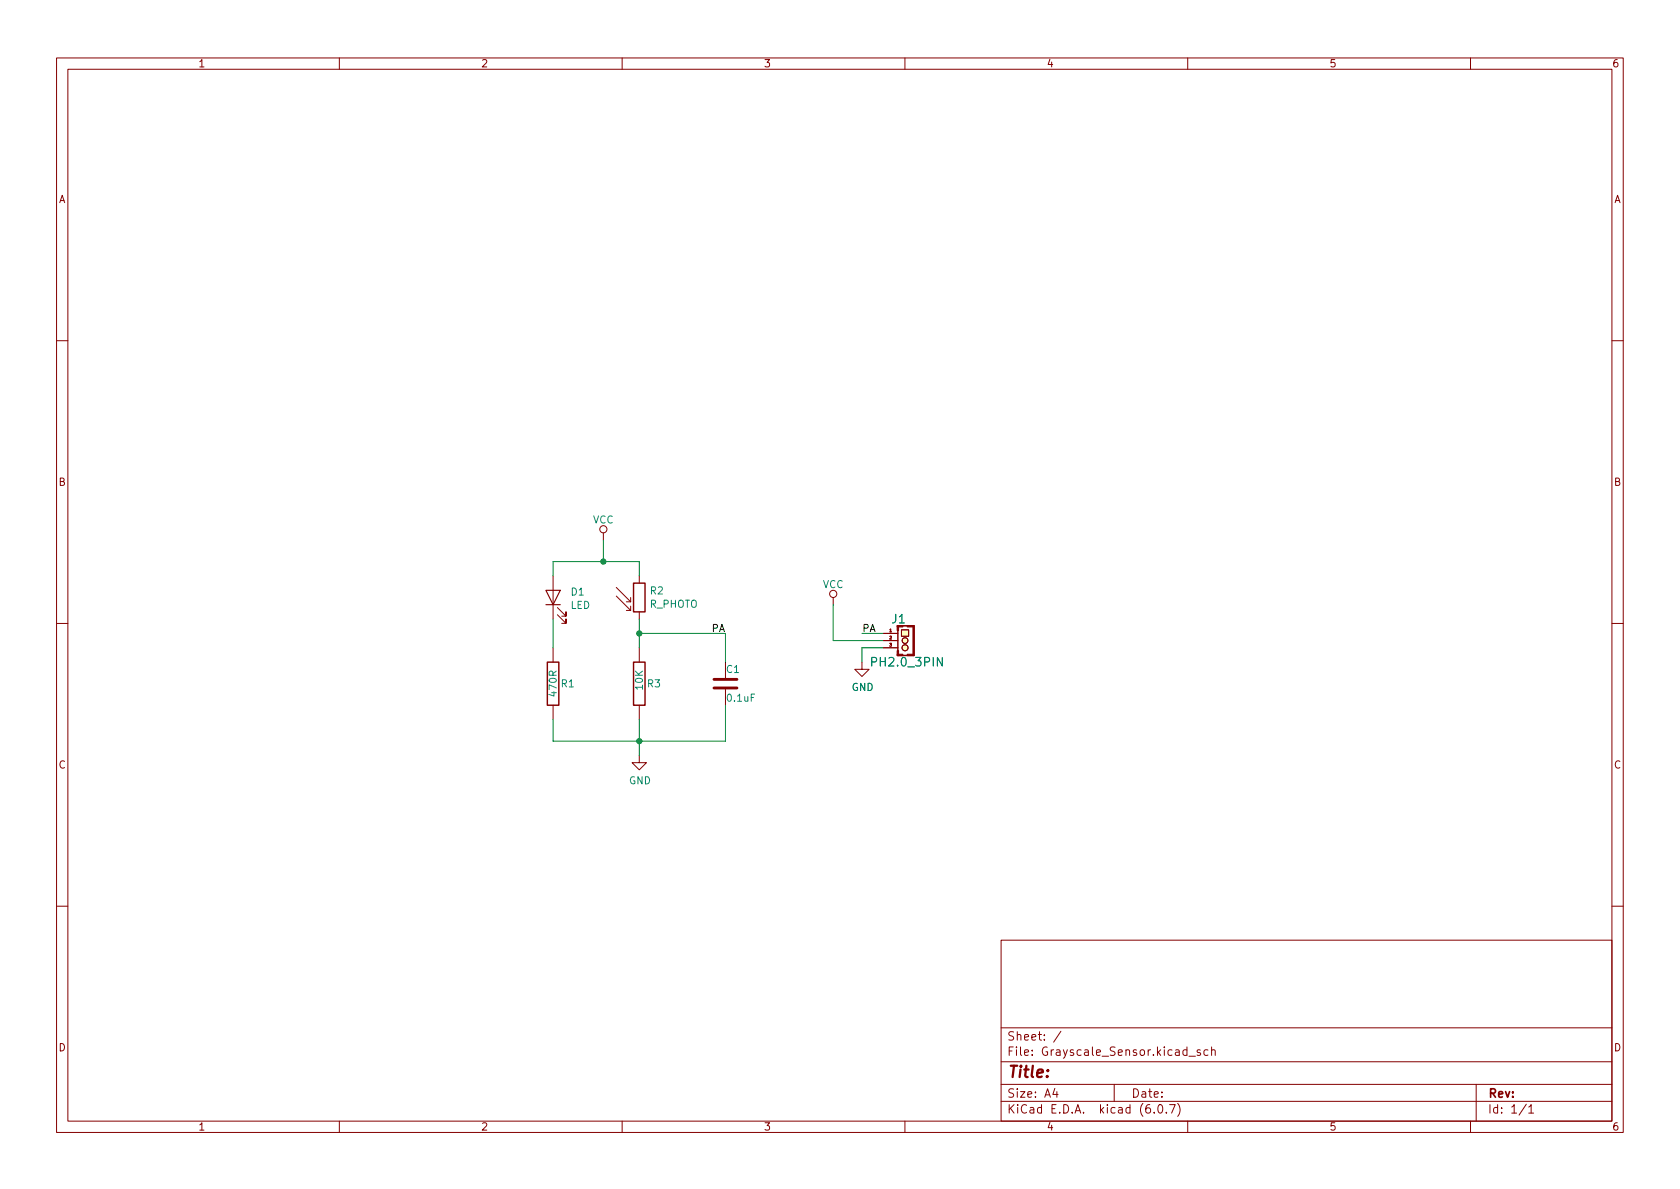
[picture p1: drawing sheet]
<svg xmlns="http://www.w3.org/2000/svg" width="297mm" height="210mm" viewBox="0 0 297 210" stroke-linecap="round" stroke-linejoin="round" font-family="sans-serif">
<g fill="none" stroke="#840000" stroke-width=".18">
<path d="M10 10.2h277v190.1h-277zM12 12.2h273v186.1h-273zM60 10.2v2M110 10.2v2M160 10.2v2M210 10.2v2M260 10.2v2M10 60.2h2M285 60.2h2M106.7 94.2v1.3M10 110.2h2M97.8 101.8v7.7"/>
<path d="M97.8 114.5v2.6M98.6 108.7l1.5 1.5v-.7v.7h-.8M98.6 107.4l1.5 1.6v-.8v.8h-.8M109 105.4l2.5 2.5M109 103.9l2.5 2.5M110.7 107.9h.8M110.7 106.4h.8M111.5 105.7v.7M111.5 107.2v.7M113 101.8v1.3M113 108.2v1.3M113 114.5v2.6"/>
<path d="M128.3 117.1v2.8M147.3 105.7v1.2M152.4 117.1v1.3h1.3l-1.3 1.2-1.3-1.2h1.3M156.2 112h2.5M156.2 113.3h2.5M156.2 114.5h2.5M158.7 110.6h2.8v5.3h-2.8zM158.7 111.5v3.6M159.4 111.4h1.3v1.1h-1.3zM285 110.2h2M97.8 124.7v2.5M113 133.6v1.3h1.3l-1.3 1.2-1.2-1.2h1.2"/>
<path d="M113 124.7v2.5M128.3 121.9v2.8M10 160.2h2M177 166.3h108v32h-108zM285 160.2h2M60 198.3v2M110 198.3v2M160 198.3v2M177 194.8h108M177 191.8h108M177 187.8h108M177 181.8h108"/>
<path d="M186.5 192.5l-.4 1h1M186.9 193v1M187.6 182.4l-1.3 1.9M197 191.8v3M204.1 196.7v.1M204.9 195.4l.2-.1a.81 .81 0 0 1 .6 .7 .81 .81 0 0 1-.3 .8h-.2a.81 .81 0 0 1-.6-.6 .81 .81 0 0 1 .3-.8zM206.2 196.7v.1M206.8 195.3h1l-.7 1.5M208.2 195.1a1.72 1.72 0 0 1 0 2.3M210 198.3v2M210.2 186.8h1.2M212.2 185.7l-.3-.1-.3 .2 .1 .3 .5 .1v.4h-.6"/>
<path d="M213.6 185.7l-.5-.1-.2 .3v.4l.1 .3h.6M214.2 185.8l.2-.2 .4 .1 .1 .9M214.2 185.1v1.5M260 198.3v2M261 191.8v6.5M269.9 195.3l-1.3 1.9M270.3 195.8l.4-.5v1.5M270.3 196.8h.9"/>
<circle cx="106.7" cy="93.6" r=".63"/>
<circle cx="147.3" cy="105" r=".63"/>
<circle cx="160" cy="114.5" r=".53"/>
<circle cx="160" cy="113.3" r=".51"/>
</g>
<path d="M96.8 117.1h2v7.6h-2zM112 117.1h2v7.6h-2zM112 103.1h2v5.1h-2z" fill="none" stroke="#840000" stroke-width=".25"/>
<path d="M126.2 121.7h4.1M126.2 120.1h4.1" fill="none" stroke="#840000" stroke-width=".51"/>
<g fill="#ffffc2" stroke="#ffffc2" stroke-width=".18">
<path d="M159.4 111.4h1.3v1.1h-1.3z"/>
<circle cx="160" cy="114.5" r=".53"/>
<circle cx="160" cy="113.3" r=".51"/>
</g>
<g fill="#840000" stroke="#840000" stroke-width=".18">
<path d="M161.4 110.6h.3v5.3h-.3z"/>
<path d="M159.6 110.6l.8 .1z"/>
<path d="M160.4 110.6h1.1v.3h-1.1z"/>
<path d="M158.6 115.1h.3v.8h-.3z"/>
<path d="M158.6 110.6h.3v.9h-.3z"/>
</g>
<path d="M96.5 104.4h2.6l-1.3 2.5zM96.5 106.9h2.6" fill="none" stroke="#840000" stroke-width=".2"/>
<path d="M106.7 95.5v3.8M97.8 101.8v-2.5h15.2v2.5M97.8 109.5v5M113 112h15.3v5.1M113 109.5v5M147.3 106.9v6.4h8.9M152.4 112h3.8M156.2 114.5h-3.8v2.6M113 127.2v6.4M128.3 124.7v6.4h-30.5v-3.9" fill="none" stroke="#008400" stroke-width=".18"/>
<g fill="#008400" stroke="#008400" stroke-width=".18">
<circle cx="113" cy="131.1" r=".46"/>
<circle cx="113" cy="112" r=".46"/>
<circle cx="106.7" cy="99.3" r=".46"/>
</g>
<text font-size="2.8" fill="#840000" x="178" y="190.6">Title:</text>
<g font-size="2.1" fill="#008484">
<text x="157.7" y="110.2">J1</text>
<text x="154.5" y="117.9">PH2.0_3PIN</text>
</g>
<g font-size="2.1" fill="#840000">
<text x="178" y="184">Sheet: /</text>
<text x="178" y="186.7">File: Grayscale_Sensor.kicad_sch</text>
<text x="178" y="196.9">KiCad E.D.A. kicad (6.0.7)</text>
<text x="178" y="194.1">Size: A4</text>
<text x="200" y="194.1">Date:</text>
<text x="263" y="194.1">Rev:</text>
<text x="263" y="196.9">Id: 1/1</text>
</g>
<g font-size="1.8" fill="#840000">
<text x="35" y="11.9">1</text>
<text x="85" y="11.9">2</text>
<text x="135" y="11.9">3</text>
<text x="185" y="11.9">4</text>
<text x="235" y="11.9">5</text>
<text x="285" y="11.9">6</text>
<text x="10.3" y="35.9">A</text>
<text x="285.3" y="35.9">A</text>
<text x="10.3" y="85.9">B</text>
<text x="285.3" y="85.9">B</text>
<text x="10.3" y="135.9">C</text>
<text x="285.3" y="135.9">C</text>
<text x="10.3" y="185.9">D</text>
<text x="285.3" y="185.9">D</text>
<text x="35" y="199.9">1</text>
<text x="85" y="199.9">2</text>
<text x="135" y="199.9">3</text>
<text x="185" y="199.9">4</text>
<text x="235" y="199.9">5</text>
<text x="285" y="199.9">6</text>
</g>
<g font-size="1.8" fill="#008484">
<text x="104.8" y="92.6">VCC</text>
<text x="100.8" y="107.7">LED</text>
<text x="101" y="105.3">D1</text>
<text x="114.8" y="107.5">R_PHOTO</text>
<text x="115" y="105.1">R2</text>
<text x="145.5" y="104">VCC</text>
<text x="128.5" y="119">C1</text>
<text x="98.4" y="123" transform="rotate(-90 98.4 123)">470R</text>
<text x="99.2" y="121.5">R1</text>
<text x="113.7" y="121.9" transform="rotate(-90 113.7 121.9)">10K</text>
<text x="114.5" y="121.5">R3</text>
<text x="128.7" y="124.1">0.1uF</text>
<text x="150.6" y="122.2">GND</text>
<text x="111.2" y="138.7">GND</text>
</g>
<g font-size="1.8">
<text x="125.8" y="111.7">PA</text>
<text x="152.4" y="111.7">PA</text>
</g>
<g font-size=".7" fill="#840000">
<text x="157.3" y="111.8">1</text>
<text x="157.3" y="113">2</text>
<text x="157.3" y="114.3">3</text>
</g>
</svg>
